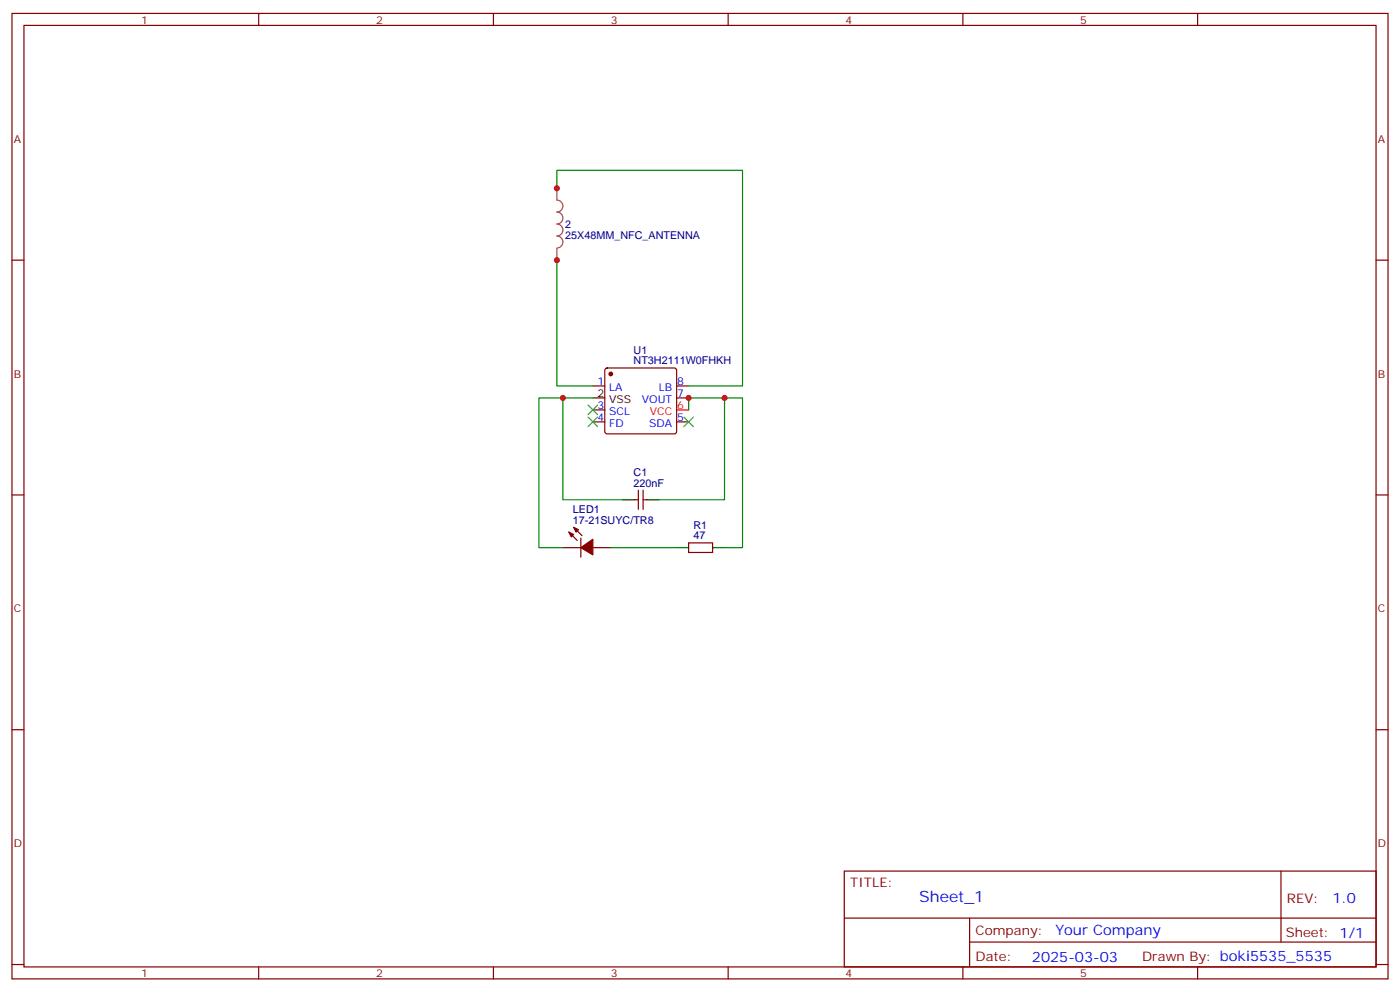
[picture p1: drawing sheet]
<svg xmlns="http://www.w3.org/2000/svg" width="412mm" height="292mm" viewBox="0 0 412 292" stroke-linecap="round" stroke-linejoin="round" font-family="sans-serif">
<g fill="none" stroke="#870000" stroke-width=".35">
<path d="M3.5 4h405.4v284.3h-405.4zM7.1 7.5h398.2v277.3h-398.2zM76.2 4v3.5M145.3 4v3.5M214.5 4v3.5M283.6 4v3.5M352.8 4v3.5M3.5 76.6h3.6M405.3 76.6h3.6M174.6 113.7h3.6M178.4 108.6l.5-.2h19.7l.5 .2 .2 .5v18l-.2 .5-.5 .2h-19.7l-.5-.3-.2-.4v-18zM199.3 113.7h3.5"/>
<path d="M199.3 117.2h3.5M174.6 124.2h3.6M174.6 120.7h3.6M199.3 124.2h3.5M3.5 145.8h3.6M167.6 156.7l2.4 2.5M169 155.3l2.4 2.5M171.1 158.5v5.6M187 147.2h1M188 144.4v5.6M189.4 144.4v5.6M189.4 147.2h1.1"/>
<path d="M202.8 159.9h7.1v2.8h-7.1zM405.3 145.8h3.6M165.8 161.3h5.3M174.6 161.3h5.3M3.5 214.9h3.6M405.3 214.9h3.6M248.7 256.5h156.6v28.3h-156.6zM377.3 256.6v20.8M248.7 270.4h156.5M285.6 277.4h119.6M285.6 270.4v14.1M3.5 284.1h3.6"/>
<path d="M76.2 284.8v3.5M145.3 284.8v3.5M214.5 284.8v3.5M283.6 284.8v3.5M352.8 284.8v3.5M405.3 284.1h3.6"/>
</g>
<path d="M199.3 120.7h3.5" fill="none" stroke="#f00" stroke-width=".35"/>
<path d="M174.6 117.2h3.6M183.4 147.2h3.6M190.5 147.2h3.5M199.3 161.3h3.5M209.9 161.3h3.5" fill="none" stroke="#000" stroke-width=".35"/>
<g fill="#870000" stroke="#870000" stroke-width=".35">
<path d="M167.6 156.7l1.4 .7-.7 .7z"/>
<path d="M169 155.3l1.4 .7-.7 .7z"/>
<path d="M171.1 161.3l3.5-2.5v4.6z"/>
<circle cx="179.9" cy="110.1" r=".53"/>
</g>
<path d="M163.3 55.5h.7v-5.3h54.7v63.5h-15.9M163.3 76.6h.7v37.1h10.6M165.8 117.2h-7.1v44.1h7.1M174.6 117.2h-8.8v30h17.6M213.4 117.2h5.3v44.1h-5.3M202.8 120.7v-3.5h10.6v30h-19.4M179.9 161.3h19.4" fill="none" stroke="#008700" stroke-width=".35"/>
<path d="M164 55.5v3.4a1.76 1.76 0 0 1 1.8 1.8 1.76 1.76 0 0 1-1.8 1.8 1.76 1.76 0 0 1 1.8 1.7 1.76 1.76 0 0 1-1.8 1.8 1.76 1.76 0 0 1 1.8 1.7 1.76 1.76 0 0 1-1.8 1.8 1.76 1.76 0 0 1 1.8 1.8 1.76 1.76 0 0 1-1.8 1.7M164 73.2v3.4" fill="none" stroke="#a64a4a" stroke-width=".35"/>
<path d="M173.2 119.3l2.8 2.8M176 119.3l-2.8 2.8M173.2 122.8l2.8 2.9M176 122.8l-2.8 2.9M201.4 122.8l2.9 2.9M204.3 122.8l-2.9 2.9" fill="none" stroke="#3c3" stroke-width=".35"/>
<g fill="#c00">
<circle cx="202.8" cy="117.2" r=".88"/>
<circle cx="213.4" cy="117.2" r=".88"/>
<circle cx="165.8" cy="117.2" r=".88"/>
<circle cx="164" cy="76.6" r=".88"/>
<circle cx="164" cy="55.5" r=".88"/>
</g>
<text font-size="4.6" fill="#00f" x="270.8" y="265.6">Sheet_1</text>
<g font-size="4.2" fill="#00f">
<text x="392.5" y="265.8">1.0</text>
<text x="310.9" y="275.4">Your Company</text>
<text x="304" y="283.2">2025-03-03</text>
</g>
<g font-size="3.9" fill="#800">
<text x="250.5" y="261.1">TITLE:</text>
<text x="379.1" y="265.8">REV:</text>
<text x="287.4" y="275.3">Company:</text>
<text x="378.7" y="275.9">Sheet: 1/1</text>
<text x="287.4" y="283">Date:</text>
<text x="336.4" y="283.1">Drawn By: boki5535_5535</text>
</g>
<g font-size="3.2" fill="#800">
<text x="41.6" y="6.9">1</text>
<text x="110.8" y="6.9">2</text>
<text x="179.9" y="6.9">3</text>
<text x="249.1" y="6.9">4</text>
<text x="318.2" y="6.9">5</text>
<text x="4.1" y="42.1">A</text>
<text x="405.9" y="42.1">A</text>
<text x="4.1" y="111.2">B</text>
<text x="405.9" y="111.2">B</text>
<text x="4.1" y="180.3">C</text>
<text x="405.9" y="180.3">C</text>
<text x="4.1" y="249.5">D</text>
<text x="405.9" y="249.5">D</text>
<text x="41.6" y="287.8">1</text>
<text x="110.8" y="287.8">2</text>
<text x="179.9" y="287.8">3</text>
<text x="249.1" y="287.8">4</text>
<text x="318.2" y="287.8">5</text>
</g>
<g font-size="3.2" fill="#000080">
<text x="166.5" y="70.3">25X48MM_NFC_ANTENNA</text>
<text x="166.5" y="67.2">2</text>
<text x="186.6" y="107.3">NT3H2111W0FHKH</text>
<text x="186.6" y="104.2">U1</text>
<text x="186.6" y="143.3">220nF</text>
<text x="186.6" y="140.1">C1</text>
<text x="168.7" y="154.2">17-21SUYC/TR8</text>
<text x="168.7" y="151.1">LED1</text>
<text x="204.3" y="155.6">R1</text>
<text x="204.3" y="158.8">47</text>
</g>
<g font-size="3.2" fill="#00f">
<text x="176" y="113.3">1</text>
<text x="199.5" y="113.3">8</text>
<text x="179.5" y="115.1">LA</text>
<text x="189.1" y="118.6">VOUT</text>
<text x="194.1" y="115.1">LB</text>
<text x="199.5" y="116.8">7</text>
<text x="176" y="123.9">4</text>
<text x="176" y="120.4">3</text>
<text x="179.5" y="125.7">FD</text>
<text x="179.5" y="122.1">SCL</text>
<text x="191.2" y="125.7">SDA</text>
<text x="199.5" y="123.9">5</text>
</g>
<g font-size="3.2">
<text x="176" y="116.8">2</text>
<text x="179.5" y="118.6">VSS</text>
</g>
<g font-size="3.2" fill="#f00">
<text x="191.4" y="122.1">VCC</text>
<text x="199.5" y="120.4">6</text>
</g>
</svg>
